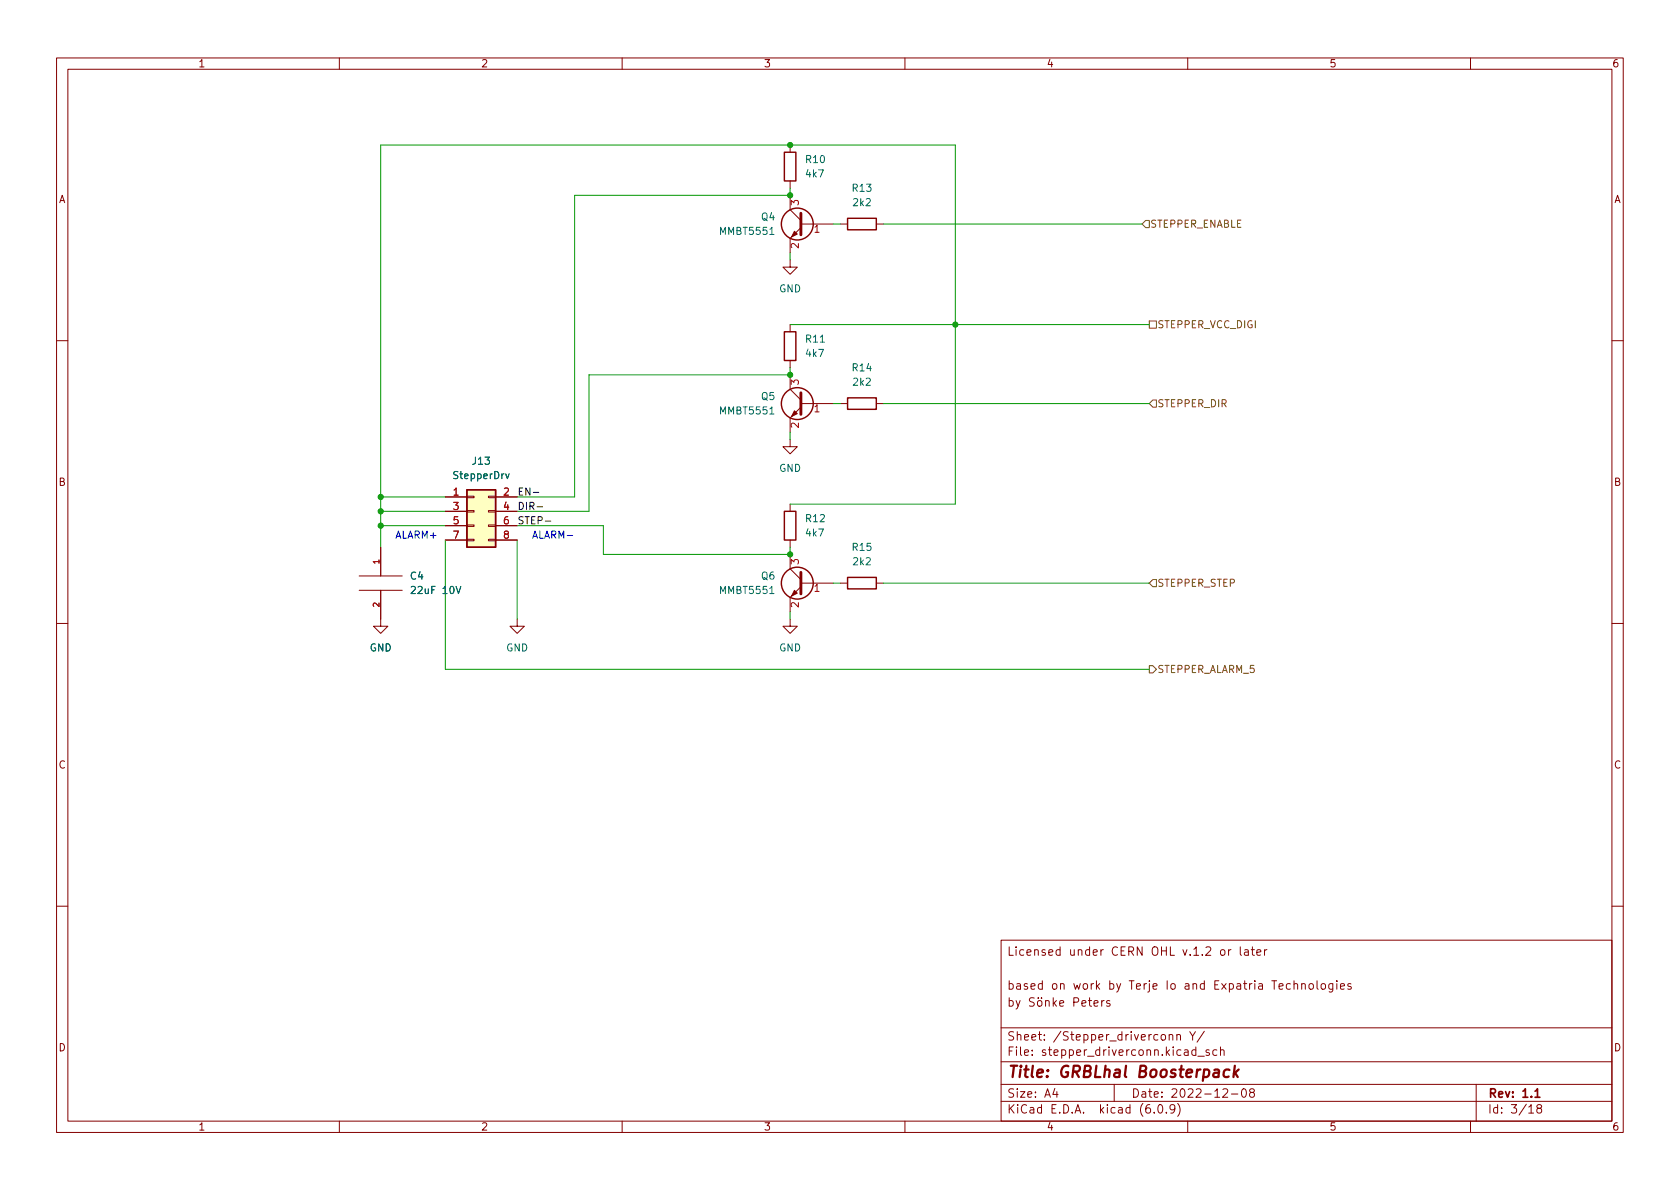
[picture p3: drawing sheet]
<svg xmlns="http://www.w3.org/2000/svg" width="297mm" height="210mm" viewBox="0 0 297 210" stroke-linecap="round" stroke-linejoin="round" font-family="sans-serif">
<g fill="none" stroke="#840000" stroke-width=".18">
<path d="M10 10.2h277v190.1h-277zM12 12.2h273v186.1h-273zM60 10.2v2M110 10.2v2M160 10.2v2M210 10.2v2M260 10.2v2M139.7 25.6v1.3M139.7 32v1.3M139.7 34.5v2.6l1.9 1.9M141.6 39.6h5.7M148.6 39.6h1.3"/>
<path d="M154.9 39.6h1.3M139.7 46v1.2h1.3l-1.3 1.3-1.3-1.3h1.3M139.7 57.4v1.3M141.6 40.3l-1.9 1.9v2.5M10 60.2h2M139.7 77.7v1.3h1.3l-1.3 1.3-1.3-1.3h1.3M139.7 66.3v2.5l1.9 1.9M139.7 63.7v1.3M141.6 72l-1.9 1.9v2.5M141.6 71.4h5.7M148.6 71.4h1.3M154.9 71.4h1.3"/>
<path d="M285 60.2h2M67.3 96.8v5M78.7 87.9h3.8M78.7 90.4h3.8M78.7 93h3.8M78.7 95.5h3.8M82.5 95.4h1.3v.2h-1.3zM82.5 92.8h1.3v.3h-1.3zM82.5 90.3h1.3v.2h-1.3zM82.5 87.8h1.3v.2h-1.3zM86.4 95.4h1.2v.2h-1.2zM86.4 92.8h1.2v.3h-1.2z"/>
<path d="M86.4 90.3h1.2v.2h-1.2zM86.4 87.8h1.2v.2h-1.2zM87.6 87.9h3.8M87.6 90.4h3.8M87.6 93h3.8M87.6 95.5h3.8M139.7 89.1v1.3M139.7 95.5v1.3M139.7 98v2.6l1.9 1.9M10 110.2h2M63.5 104.4h7.6M63.5 101.8h7.6"/>
<path d="M67.3 104.4v6.3h1.3l-1.3 1.3-1.3-1.3h1.3M91.4 109.5v1.2h1.3l-1.3 1.3-1.2-1.3h1.2M139.7 109.5v1.2h1.3l-1.3 1.3-1.3-1.3h1.3M141.6 103.8l-1.9 1.9v2.5M141.6 103.1h5.7M148.6 103.1h1.3M154.9 103.1h1.3M285 110.2h2M10 160.2h2M177 166.3h108v32h-108zM178.4 177l.5-.1 .2 .3v.4l-.1 .3h-.6M178.4 176.4v1.5"/>
<path d="M179.6 176.9l.4 1M180.4 176.9l-.5 1.4-.3 .1M182.9 176.5l-.6-.1-.3 .3 .1 .4 .7 .3v.4l-.2 .1h-.6M183.5 177.1l.2-.2 .4 .2 .1 .5-.1 .3h-.4l-.2-.1zM183.6 176.4v.2M184.1 176.4v.2M184.9 177.1l.2-.2 .3 .1 .1 .9M184.9 176.9v1M186.2 176.4v1.5M186.4 177.4l.4 .5M186.8 176.9l-.6 .6M187.4 177.4l.7-.1-.1-.3-.4-.1-.2 .2v.8h.6"/>
<path d="M189.9 177.2l.7-.1 .1-.2-.1-.3-.2-.2h-.5v1.5M191.3 177.4l.7-.1-.1-.3-.4-.1-.2 .2 .1 .8h.5M192.4 176.9h.6M192.6 176.4v1.3l.4 .2M193.4 177.4l.7-.1v-.3l-.5-.1-.2 .2 .1 .8h.6M194.8 176.9v1M195.2 176.9l-.3 .1-.1 .2M196.2 177l-.3-.1-.3 .2 .1 .3 .5 .1v.4h-.6M217.2 167.9v1M217.6 167.9l-.2 .1-.2 .2M219.3 167.4v1.3l.2 .2M220.1 168h.5l.1 .9"/>
<path d="M220.7 168.3l-.5 .1a.29 .29 0 0 0-.2 .2 .29 .29 0 0 0 .2 .3h.5M221.2 167.9h.6M221.4 167.4v1.3l.4 .2M222.2 168.4l.7-.1v-.3l-.5-.1-.2 .2 .1 .8h.6M223.6 167.9v1M224 167.9l-.3 .1-.1 .2M228.1 174l-.4-.1-.3 .3v.4l.2 .3h.5M228.8 174.1l.2-.2 .4 .1v.9M228.8 173.4v1.5M230.1 174.1l.3-.2 .3 .1 .1 .9M230.1 173.9v1M231.5 174.1l.2-.2 .4 .2 .1 .5-.1 .3h-.4l-.2-.1z"/>
<path d="M232.9 173.4v1.3l.2 .2M233.7 174l.4-.1 .3 .3v.4l-.3 .3h-.4l-.1-.3v-.4zM235.6 173.9v1.2l-.2 .3h-.4M235.6 174l-.4-.1-.3 .3v.4l.2 .3h.5M236.4 173.4v.2M236.4 173.9v1M237 174.4l.7-.1-.1-.3-.4-.1-.2 .2 .1 .8h.5M238.9 174l-.4-.1-.2 .2 .1 .3 .5 .1v.4h-.6M285 160.2h2M60 198.3v2M110 198.3v2M160 198.3v2"/>
<path d="M177 194.8h108M177 191.8h108M177 187.8h108M177 181.8h108M186.5 192.5l-.4 1h1M186.9 193v1M197 191.8v3M204.1 196.7v.1M204.9 195.4l.2-.1a.81 .81 0 0 1 .6 .7 .81 .81 0 0 1-.3 .8h-.2a.81 .81 0 0 1-.6-.6 .81 .81 0 0 1 .3-.8zM206.2 196.7v.1M206.7 183.1l.2-.2 .4 .1 .1 .9M207.7 196l-.3 .3h-.3l-.2-.3 .1-.6 .4-.1 .2 .2a.99 .99 0 0 1-.3 1.3h-.3"/>
<path d="M208.1 183.1l.2-.2 .3 .1 .1 .9M208.1 182.9v1M208.2 195.1a1.72 1.72 0 0 1 0 2.3M210 198.3v2M210.4 182.4l.5 .8 .5-.8M210.9 183.2v.7M211.4 185.7l-.4-.1-.3 .3v.4l.2 .3h.5M211.4 185.1v1.5M211.8 186.8h1.1M212.9 182.4l-1.3 1.9M213.8 185.7l-.4-.1-.2 .2 .1 .3 .5 .1v.4h-.6M215.1 185.7l-.4-.1-.3 .3v.4l.2 .3h.5"/>
<path d="M215.8 185.8l.2-.2 .4 .1v.9M215.8 185.1v1.5M216.2 192.7l.6-.2 .2 .2 .1 .3-1 1h1M217.7 193.5h1.2M219.7 192.6l.2-.1a.81 .81 0 0 1 .5 .7 .81 .81 0 0 1-.3 .8h-.1a.81 .81 0 0 1-.6-.6 .81 .81 0 0 1 .3-.8zM221.2 193.2l-.3-.3 .1-.2 .2-.2 .4 .1 .2 .2-.1 .2-.6 .2-.2 .3 .1 .4 .2 .1h.4l.2-.3-.1-.4-.2-.1M260 198.3v2M261 191.8v6.5M270.3 195.8l.4-.5v1.5M270.3 196.8h.9M272 196l-.3-.3 .1-.2 .2-.2 .4 .1 .2 .2-.1 .2-.6 .2-.2 .3 .1 .4 .2 .1h.3l.3-.3-.1-.4-.2-.1"/>
</g>
<path d="M271.4 193l.4-.5v1.5M271.4 194h.9" fill="none" stroke="#840000" stroke-width=".3"/>
<path d="M217.4 189.2a.66 .66 0 0 0-1 .3l-.1 .6 .2 .3 .2 .1 .5-.1M218.3 188.5l-.2 2M218.4 189.7l.4 .8M219 189.1l-.8 .8" fill="none" stroke="#840000" stroke-width=".4"/>
<g fill="none" stroke="#840000" stroke-width=".25">
<path d="M138.7 26.9h2v5.1h-2zM149.9 38.6h5v2h-5zM138.7 58.7h2v5h-2zM149.9 70.4h5v2h-5zM82.5 86.6h5.1v10.2h-5.1zM138.7 90.4h2v5.1h-2zM149.9 102.1h5v2h-5z"/>
<circle cx="141" cy="39.6" r="2.82"/>
<circle cx="141" cy="71.4" r="2.82"/>
<circle cx="141" cy="103.1" r="2.82"/>
</g>
<path d="M89.4 83.8l.3 .8 .3-.8M80.6 103.7l.5 1.3 .4-1.3" fill="none" stroke="#006464" stroke-width=".18"/>
<path d="M82.5 86.6h5.1v10.2h-5.1z" fill="#ffffc2" stroke="#ffffc2" stroke-width=".18"/>
<path d="M141.6 37.7v3.8M141.6 69.5v3.8M141.6 101.2v3.8" fill="none" stroke="#840000" stroke-width=".51"/>
<g fill="#840000" stroke="#840000" stroke-width=".18">
<path d="M140.5 72.6l.5 .5-1 .6z"/>
<path d="M140.5 104.4l.5 .5-1 .5z"/>
<path d="M140.5 40.9l.5 .5-1 .5z"/>
</g>
<path d="M202.6 39h.6v1.3h-.6l-.7-.7zM203.2 56.8h1.3v1.2h-1.3zM203.8 70.7h.7v1.3h-.7l-.6-.6zM203.2 117.7h.6l.7 .7-.7 .6h-.6zM203.8 102.5h.7v1.3h-.7l-.6-.7z" fill="none" stroke="#725600" stroke-width=".18"/>
<path d="M94.3 87.1h1M95 89.6h.9M96.4 92.2h1" fill="none" stroke="#0f0f0f" stroke-width=".18"/>
<path d="M100.3 94.7h1" fill="none" stroke="#0000c2" stroke-width=".18"/>
<g fill="none" stroke="#009600" stroke-width=".18">
<path d="M139.7 33.3v1.2h-38.1v53.4h-10.2M147.3 39.6h1.3M156.2 39.6h45.7M139.7 44.7v1.3M139.7 57.4h63.5M139.7 65v1.3h-35.6v24.1h-12.7M139.7 76.4v1.3M147.3 71.4h1.3M156.2 71.4h47M67.3 93h11.4M67.3 87.9h11.4M67.3 90.4h11.4"/>
<path d="M78.7 95.5v22.9h124.5M91.4 93h15.3v5h33v-1.2M91.4 95.5v14M139.7 89.1h29.2v-63.5h-101.6v71.2M139.7 108.2v1.3M147.3 103.1h1.3M156.2 103.1h47"/>
</g>
<g fill="#009600" stroke="#009600" stroke-width=".18">
<circle cx="168.9" cy="57.4" r=".46"/>
<circle cx="139.7" cy="34.5" r=".46"/>
<circle cx="139.7" cy="25.6" r=".46"/>
<circle cx="67.3" cy="90.4" r=".46"/>
<circle cx="67.3" cy="87.9" r=".46"/>
<circle cx="139.7" cy="98" r=".46"/>
<circle cx="139.7" cy="66.3" r=".46"/>
<circle cx="67.3" cy="93" r=".46"/>
</g>
<text font-size="2.8" fill="#840000" x="178" y="190.6">Title: GRBLhal Boosterpack</text>
<g font-size="2.1" fill="#840000">
<text x="178" y="169">Licensed under CERN OHL v.1.2 or later</text>
<text x="178" y="175">based on work by Terje Io and Expatria Technologies</text>
<text x="178" y="184">Sheet: /Stepper_driverconn Y/</text>
<text x="178" y="186.7">File: stepper_driverconn.kicad_sch</text>
<text x="178" y="196.9">KiCad E.D.A. kicad (6.0.9)</text>
<text x="178" y="194.1">Size: A4</text>
<text x="200" y="194.1">Date: 2022-12-08</text>
<text x="263" y="194.1">Rev: 1.1</text>
<text x="263" y="196.9">Id: 3/18</text>
</g>
<g font-size="1.8" fill="#840000">
<text x="35" y="11.9">1</text>
<text x="85" y="11.9">2</text>
<text x="135" y="11.9">3</text>
<text x="185" y="11.9">4</text>
<text x="235" y="11.9">5</text>
<text x="285" y="11.9">6</text>
<text x="10.3" y="35.9">A</text>
<text x="285.3" y="35.9">A</text>
<text x="10.3" y="85.9">B</text>
<text x="285.3" y="85.9">B</text>
<text x="10.3" y="135.9">C</text>
<text x="285.3" y="135.9">C</text>
<text x="10.3" y="185.9">D</text>
<text x="285.3" y="185.9">D</text>
<text x="35" y="199.9">1</text>
<text x="85" y="199.9">2</text>
<text x="135" y="199.9">3</text>
<text x="185" y="199.9">4</text>
<text x="235" y="199.9">5</text>
<text x="285" y="199.9">6</text>
</g>
<g font-size="1.8" fill="#006464">
<text x="142.5" y="28.8">R10</text>
<text x="142.6" y="31.4">4k7</text>
<text x="150.8" y="33.9">R13</text>
<text x="127.5" y="41.5">MMBT5551</text>
<text x="134.6" y="39">Q4</text>
<text x="150.9" y="36.4">2k2</text>
<text x="137.7" y="51.7">GND</text>
<text x="142.5" y="60.6">R11</text>
<text x="142.6" y="63.1">4k7</text>
<text x="150.8" y="65.7">R14</text>
<text x="134.6" y="70.7">Q5</text>
<text x="150.9" y="68.2">2k2</text>
<text x="127.5" y="73.3">MMBT5551</text>
<text x="83.6" y="82.2">J13</text>
<text x="137.7" y="83.4">GND</text>
<text x="80.3" y="84.7">StepperDrv</text>
<text x="142.5" y="92.3">R12</text>
<text x="142.6" y="94.9">4k7</text>
<text x="150.8" y="97.4">R15</text>
<text x="150.9" y="99.9">2k2</text>
<text x="72.6" y="102.5">C4</text>
<text x="73.2" y="105">22uF 10V</text>
<text x="127.5" y="105">MMBT5551</text>
<text x="134.6" y="102.5">Q6</text>
<text x="65.3" y="115.2">GND</text>
<text x="89.5" y="115.2">GND</text>
<text x="137.7" y="115.2">GND</text>
</g>
<g font-size="1.8" fill="#a90000">
<text x="141.2" y="36.3" transform="rotate(-90 141.2 36.3)">3</text>
<text x="144" y="41.1">1</text>
<text x="141.2" y="43.9" transform="rotate(-90 141.2 43.9)">2</text>
<text x="141.2" y="68.1" transform="rotate(-90 141.2 68.1)">3</text>
<text x="141.2" y="75.7" transform="rotate(-90 141.2 75.7)">2</text>
<text x="144" y="72.9">1</text>
<text x="80.2" y="87.6">1</text>
<text x="89" y="87.6">2</text>
<text x="80.2" y="90.2">3</text>
<text x="80.2" y="92.7">5</text>
<text x="80.2" y="95.2">7</text>
<text x="89" y="90.2">4</text>
<text x="89" y="92.7">6</text>
<text x="89" y="95.2">8</text>
<text x="141.2" y="99.8" transform="rotate(-90 141.2 99.8)">3</text>
<text x="141.2" y="107.4" transform="rotate(-90 141.2 107.4)">2</text>
<text x="144" y="104.6">1</text>
</g>
<g font-size="1.8" fill="#725600">
<text x="203.3" y="40.3">STEPPER_ENABLE</text>
<text x="204.6" y="58">STEPPER_VCC_DIGI</text>
<text x="204.6" y="72">STEPPER_DIR</text>
<text x="204.6" y="103.8">STEPPER_STEP</text>
<text x="204.6" y="119">STEPPER_ALARM_5</text>
</g>
<g font-size="1.8" fill="#0f0f0f">
<text x="91.4" y="87.6">EN-</text>
<text x="91.4" y="90.2">DIR-</text>
<text x="91.4" y="92.7">STEP-</text>
</g>
<g font-size="1.8" fill="#0000c2">
<text x="70.1" y="95.2">ALARM+</text>
<text x="94" y="95.2">ALARM-</text>
</g>
<g font-size="1.4" fill="#a90000">
<text x="67.1" y="99.7" transform="rotate(-90 67.1 99.7)">1</text>
<text x="67.1" y="107.3" transform="rotate(-90 67.1 107.3)">2</text>
</g>
</svg>
